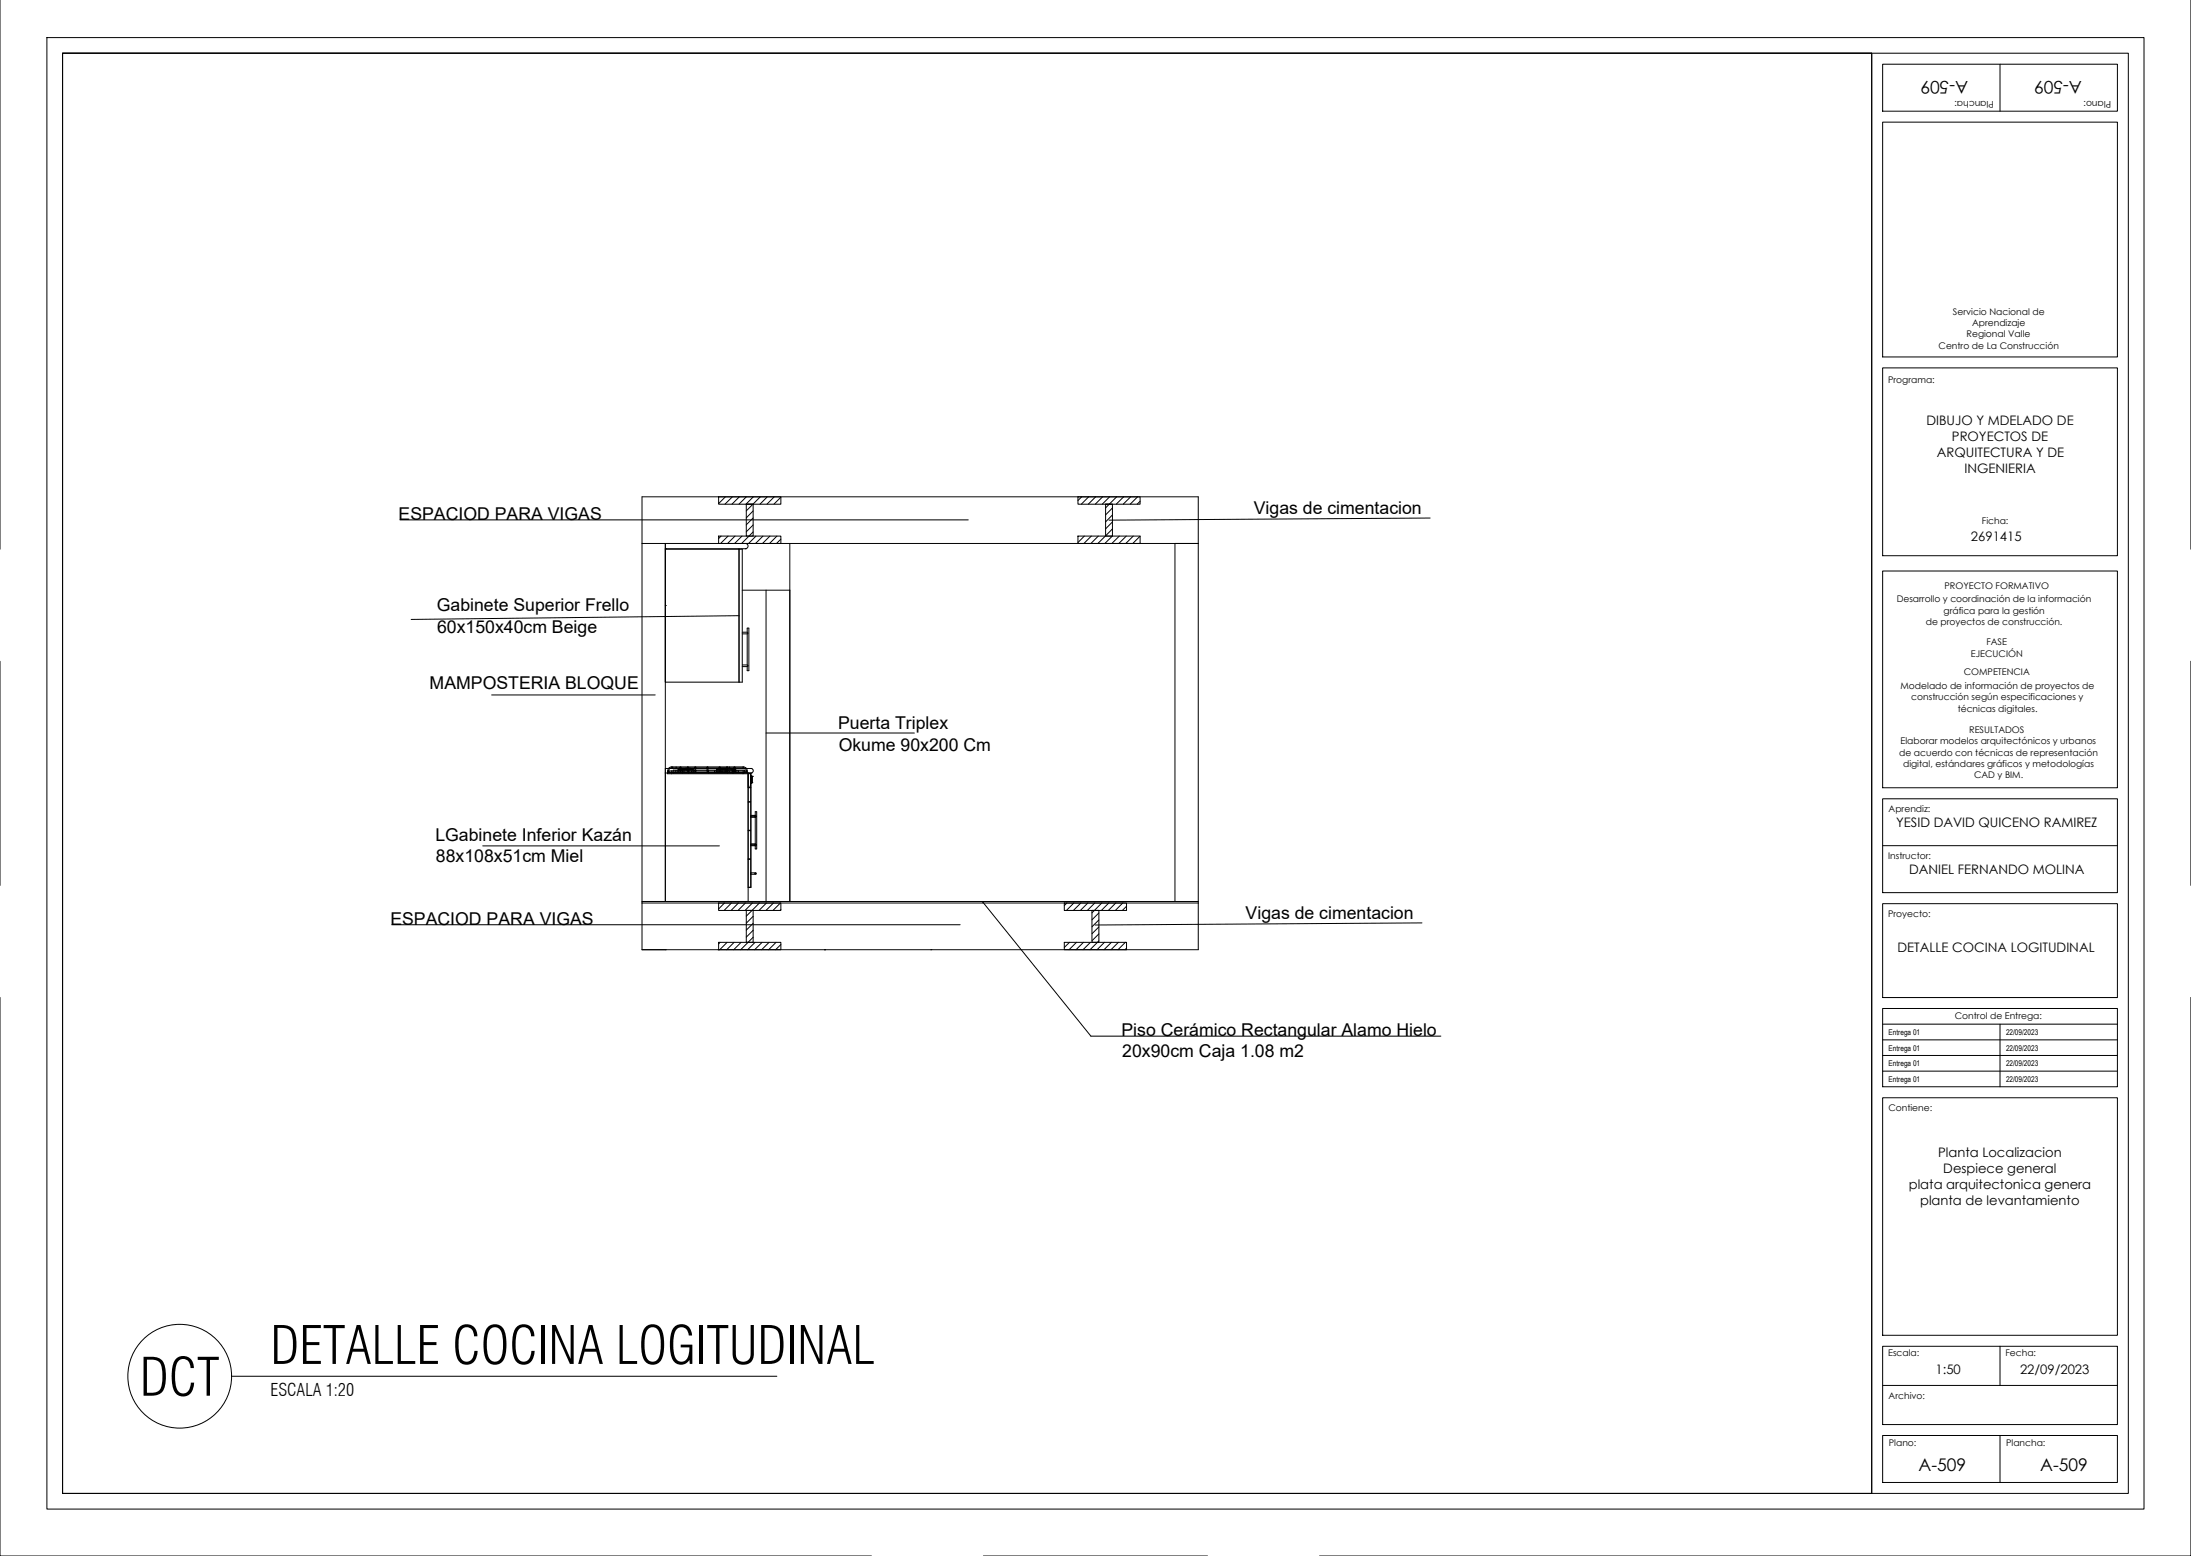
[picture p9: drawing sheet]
<svg xmlns="http://www.w3.org/2000/svg" width="707mm" height="500mm" viewBox="0 0 707 500" stroke-linecap="round" stroke-linejoin="round" font-family="sans-serif">
<!-- layer: 0 -->
<g fill="none" stroke="#000" stroke-width=".32">
<path d="M20.1 17.1h581.4v462.7h-581.4zM20.1 17.1h581.4M206.3 159.6h178.8v145.5h-178.8zM230.9 159.6h20v2.4h-20zM233.1 159.6l-2.2 2.2M235.4 159.6l-2.4 2.4M237.6 159.6l-2.4 2.4M239.8 159.6l-2.4 2.4M242.1 159.6l-2.4 2.4M244.3 159.6l-4.5 4.5M246.6 159.6l-2.4 2.4M248.8 159.6l-2.4 2.4"/>
<path d="M250.9 159.7l-2.2 2.3M346.4 159.6h20v2.4h-20zM347.6 159.6l-1.2 1.2M349.8 159.6l-2.3 2.4M352.1 159.6l-2.4 2.4M354.3 159.6l-2.3 2.4M356.6 159.6l-2.4 2.4M358.8 159.6l-3.5 3.6M361.1 159.6l-2.4 2.4M363.3 159.6l-2.4 2.4M365.6 159.6l-2.4 2.4M206.3 174.6h178.8"/>
<path d="M213.8 176.3h.1M213.8 176.4h24.7v42.8h-24.7M213.8 174.6v115M213.8 176.3h25.7M230.8 174.6h.1M230.9 172.2h20v2.4h-20zM231.7 172.2l-.8 .8M234 172.2l-2.4 2.4M236.2 172.2l-2.4 2.4M237.5 176.3v42.9M238.4 172.2l-2.3 2.4M239.5 176.3h.1"/>
<path d="M239.5 174.6a.83 .83 0 0 1 .9 .8 .83 .83 0 0 1-.8 .9M239.8 162h2.2v10.2h-2.2zM239.8 162h2.2M242 170.9l-3.7 3.7M242 164.1l-2.2 2.3M242 166.4l-2.2 2.2M242 168.6l-2.2 2.3M242.9 172.2l-2.3 2.4M245.2 172.2l-2.4 2.4M247.4 172.2l-2.4 2.4M249.7 172.2l-2.4 2.4M250.9 173.2l-1.4 1.4"/>
<path d="M253.8 174.6v115M346.4 172.2h20v2.4h-20zM348.4 172.2l-2 2.1M350.7 172.2l-2.4 2.4M352.9 172.2l-2.3 2.4M355.2 172.2l-2.4 2.4M355.3 162h2.2v10.2h-2.2zM355.3 162h2.2M357.5 172.2l-2.5 2.4M357.5 163.2l-2.2 2.2M357.5 165.4l-2.2 2.3M357.5 167.7l-2.2 2.2"/>
<path d="M357.5 169.9l-2.2 2.2M359.7 172.2l-2.4 2.4M361.9 172.2l-2.4 2.4M364.2 172.2l-2.4 2.4M366.4 161l-1 1M366.4 172.2l-2.4 2.4M366.4 174.5l-.1 .1M377.6 174.6v115M213.8 194.5h.1M238.5 189.6h15.3M238.5 203.6h1.6M238.5 203.1h1.6"/>
<path d="M238.5 213.6h1.6M238.5 214.2h1.6M240.1 203.1v-1.3h.5v13.7h-.5v-1.3M240.1 203.1l.3 .3-.3 .2M240.1 213.6l.3 .3-.3 .3M240.1 203.6v10M213.8 246.9h27.5M213.8 248.3h27.5M214.5 248.1h25.7v.5h-25.7zM214.6 247.7h.1M214.6 247.7h25.5M214.7 248.1h25.2"/>
<path d="M215.9 246.7h22.9M215.9 246.7v-.3h22.9v.3M215.9 247.7v.9M215.9 246.4l-.8 .3-.5 1M215.9 246.6l-.6 .3-.4 .8M216.1 246.4v.5M216.3 248.3v-.9h23v.9M217 247.7v.4M217.3 246.4v.5M218.5 247.7h.1M218.5 247.7h.3M218.5 246.5v1.2"/>
<path d="M218.7 247.7v.4M218.8 247.7h.1M218.8 246.5v1.2M219.4 247.4v.9M219.8 247.4v.9M220.9 247.7h.1M220.9 247.7h.3M220.9 246.5v1.2M221.2 247.7h.1M221.2 246.5v1.2M221.3 247.2v1.1M222.2 247.7v.4"/>
<path d="M222.7 247.2h-4.8v.9M222.7 247.2v.9M222.8 247.2l-1.3-.4-1.4 .1-.8 .3v.9M223.3 247.7h.1M223.3 247.7h.3M223.3 246.5v1.2M223.4 247.7v.4M223.6 247.7h.1M223.6 246.5v1.2M227.2 247.7h.1M227.2 247.7h.3M227.2 246.5v1.2"/>
<path d="M227.5 247.7h.1M227.5 246.5v1.2M227.6 247.4v.9M229.6 247.7v.4M230.3 248h3.4M230.3 248.1v-1.1h3.4v1.1M231.1 247.7h.1M231.1 247.7h.3M231.1 246.5v1.2M231.2 247.7v.4M231.4 247.7h.1M231.4 246.5v1.2"/>
<path d="M231.9 247.2l1.7-.5 1.8 .5M231.9 247.7v.4M232.1 247.7v.4M233 247.2v.9M233.5 247.7h.1M233.5 247.7h.3M233.5 246.5v1.2M233.7 247.2l-1.5-.5-1.9 .5h6.1v.9M233.8 247.7h.1M233.8 246.5v1.2M233.8 247.4v.9M234.4 247.7v.4"/>
<path d="M234.4 246.4v.4M235.3 247.4v.9M235.4 247.7v.4M235.7 247.4v.9M235.9 247.7h.1M235.9 247.7h.3M235.9 246.5v1.2M236 247.7v.4M236.2 247.7h.1M236.2 246.5v1.2M237.3 247.7v.4M238.8 247.7v.9"/>
<path d="M238.8 246.6l.8 .5 .2 .6M238.8 246.4l.8 .3 .5 1M240.1 247.7h.1M240.4 248.4h.6M240.4 248.3v41.3M240.4 257.7h.8v9h-.8M240.4 248.5h.9v36.5h-.9M240.4 253.1h.9M241 248.3v.1a9 9 0 0 1 0 4.5h-.6M241.2 249.5h.4M241.2 251.5h.1M241.2 248.5v9h-.8"/>
<path d="M241.3 251.3h.4M241.3 249.3h.1v2.2M241.3 251.6h.1M241.3 248.3h.1M241.3 246.9h.1M241.3 246.9a.73 .73 0 0 1 .8 .7 .73 .73 0 0 1-.8 .7M241.6 249.5h.1M241.6 251.5h.1M241.6 251.5h-.4M241.6 249.5v2M241.7 249.4h.1M241.7 249.4v2h-.5"/>
<path d="M241.7 249.4h-.5l.1 2.1M240.4 276.1h.8v9h-.8M240.4 266.9h.8v9h-.8M241.2 271.7h1.6M241.2 262.5h1.6M241.2 271.2h1.6M241.2 262.1h1.6M241.3 262h1.4M241.3 262.4h1.4M241.3 271.6h1.4M241.3 271.1h1.4M242.7 262v-1.2h.5v11.9h-.5v-1.1"/>
<path d="M242.7 262l.2 .2-.2 .2M242.7 271.1l.2 .2-.2 .3M242.7 262.4v8.7M206.3 289.6h178.8M206.3 290.1h178.8M230.9 290.1h20v2.4h-20zM232.8 290.1l-1.9 1.9M235.1 290.1l-2.4 2.4M237.3 290.1l-2.4 2.4M239.5 290.1l-2.3 2.4M239.8 292.5h2.2v10.2h-2.2zM239.8 292.5h2.2"/>
<path d="M241.2 280.4h1.6M241.2 280.9h1.6M241.8 290.1l-2.4 2.4M242 294.4l-2.2 2.2M242 296.6l-2.2 2.2M242 298.9l-2.2 2.2M244 290.1l-4.2 4.2M246.3 290.1l-2.4 2.4M248.5 290.1l-2.4 2.4M250.8 290.1l-2.4 2.4M250.9 292.2l-.3 .3M342 290.1h20v2.4h-20z"/>
<path d="M342.8 290.1l-.8 .8M345.1 290.1l-2.4 2.4M347.3 290.1l-2.4 2.4M349.6 290.1l-2.4 2.4M350.9 292.5h2.2v10.2h-2.2zM350.9 292.5h2.2M351.8 290.1l-2.4 2.4M353.1 293.3l-2.2 2.2M353.1 295.5l-2.2 2.2M353.1 297.8l-2.2 2.2M354.1 290.1l-3.2 3.2M356.3 290.1l-2.4 2.4"/>
<path d="M358.5 290.1l-2.3 2.4M360.8 290.1l-2.4 2.4M362 291.1l-1.3 1.4M213.8 305.1h.1M230.8 305.1h.1M230.9 302.7h20v2.4h-20zM231.4 302.7l-.5 .5M233.7 302.7l-2.4 2.4M235.9 302.7l-2.4 2.4M238.1 302.7l-2.3 2.4M242 301.1l-4 4M242.6 302.7l-2.3 2.4"/>
<path d="M244.9 302.7l-2.4 2.4M247.1 302.7l-2.3 2.4M249.4 302.7l-2.4 2.4M250.9 303.4l-1.7 1.7M265 305.1h.1M299.1 305.1h.1M342 302.7h20v2.4h-20zM343.7 302.7l-1.7 1.7M345.9 302.7l-2.4 2.4M348.2 302.7l-2.4 2.4M350.4 302.7l-2.4 2.4M353.1 302.3l-2.8 2.8"/>
<path d="M353.1 300l-2.2 2.2M354.9 302.7l-2.4 2.4M357.1 302.7l-2.3 2.4M359.4 302.7l-2.4 2.4M361.6 302.7l-2.3 2.4M362 304.6l-.5 .5"/>
<circle cx="214.7" cy="247.9" r=".22"/>
<circle cx="218.7" cy="246.5" r=".14"/>
<circle cx="221.1" cy="246.5" r=".14"/>
<circle cx="223.4" cy="246.5" r=".14"/>
<circle cx="227.3" cy="246.5" r=".14"/>
<circle cx="231.3" cy="246.5" r=".14"/>
<circle cx="233.6" cy="246.5" r=".14"/>
<circle cx="236" cy="246.5" r=".14"/>
<circle cx="240" cy="247.9" r=".22"/>
<circle cx="242.8" cy="262.3" r=".22"/>
<circle cx="242.8" cy="271.5" r=".22"/>
<circle cx="242.8" cy="280.6" r=".22"/>
</g>
<!-- layer: A-ANOTATE -->
<path d="M128.5 167h182.6M459.6 166.4l-103.2 .7M237.5 197.8l-105.4 1.2M246.2 189.6v100M158 223.3h52.5M246.2 235.5h47.6M155.1 271.8h76.1M125.9 297.1h182.6M315.9 289.6v.5M315.9 289.9l34.7 43h112.4M456.9 296.5l-105 .7" fill="none" stroke="#000" stroke-width=".32"/>
<!-- layer: A-BORDE-P -->
<path d="M0 -.1v176.5M704 -.1v176.5M0 212.4v72.1M704 212.4v72.1M0 320.4v179.5h280M704 320.4v179.5h-280M316 499.9h72" fill="none" stroke="#000" stroke-width=".32"/>
<!-- layer: A-MARGEN-1 -->
<path d="M15.1 12.1h673.9v472.7h-673.9z" fill="none" stroke="#000" stroke-width=".32"/>
<!-- layer: A-MARGEN-2 -->
<path d="M20.1 17.1h663.8v462.7h-663.8zM601.5 17.1v462.7M642.7 20.6v15.1M605 271.7h75.4M605 329h75.4M605 334.1h75.4M605 339.1h75.4M642.7 329v20.1M605 344.1h75.4M642.7 432.5v12.6M605 445.1h75.4M642.7 461.2v15.1" fill="none" stroke="#000" stroke-width=".32"/>
<!-- layer: A-ROTULO -->
<path d="M605 20.6h75.4v15.1h-75.4zM605 39.2h75.4v75.5h-75.4zM605 118.2h75.4v60.3h-75.4zM605 183.4h75.4v69.7h-75.4zM605 256.6h75.4v30.2h-75.4zM605 290.3h75.4v30.2h-75.4zM605 324h75.4v25.1h-75.4zM605 352.7h75.4v76.3h-75.4zM605 432.5h75.4v25.2h-75.4zM605 461.2h75.4v15.1h-75.4z" fill="none" stroke="#000" stroke-width=".32"/>
<!-- layer: A-SIMB -->
<g fill="none" stroke="#000" stroke-width=".32">
<path d="M74.4 442.1h175.2"/>
<circle cx="57.8" cy="442.1" r="16.7"/>
</g>
<g font-size="16.8">
<text x="86.9" y="438.2">DETALLE COCINA LOGITUDINAL</text>
<text x="45" y="448.4">DCT</text>
</g>
<g font-size="5.7">
<text x="128.1" y="167">ESPACIOD PARA VIGAS</text>
<text x="402.9" y="165.2">Vigas de cimentacion</text>
<text x="140.4" y="196.4">Gabinete Superior Frello</text>
<text x="140.4" y="203.2">60x150x40cm Beige</text>
<text x="138.1" y="221.2">MAMPOSTERIA BLOQUE</text>
<text x="269.3" y="234.3">Puerta Triplex</text>
<text x="269.5" y="241.1">Okume 90x200 Cm</text>
<text x="139.9" y="270.1">LGabinete Inferior Kazán</text>
<text x="140.1" y="276.9">88x108x51cm Miel</text>
<text x="125.5" y="297">ESPACIOD PARA VIGAS</text>
<text x="400.3" y="295.3">Vigas de cimentacion</text>
<text x="360.4" y="332.8">Piso Cerámico Rectangular Alamo Hielo</text>
<text x="360.7" y="339.7">20x90cm Caja 1.08 m2</text>
</g>
<g font-size="5.6">
<text x="632.4" y="26.2" transform="rotate(-180 632.4 26.2)">A-509</text>
<text x="669" y="26.2" transform="rotate(-180 669 26.2)">A-509</text>
<text x="86.9" y="448.4">ESCALA 1:20</text>
<text x="616.5" y="472.7">A-509</text>
<text x="655.6" y="472.5">A-509</text>
</g>
<g font-size="4.2">
<text x="619" y="136.5">DIBUJO Y MDELADO DE</text>
<text x="627.3" y="141.6">PROYECTOS DE</text>
<text x="622.4" y="146.7">ARQUITECTURA Y DE</text>
<text x="631.3" y="151.8">INGENIERIA</text>
<text x="633.4" y="173.9">2691415</text>
<text x="609.3" y="265.7">YESID DAVID QUICENO RAMIREZ</text>
<text x="613.5" y="280.7">DANIEL FERNANDO MOLINA</text>
<text x="609.8" y="305.8">DETALLE COCINA LOGITUDINAL</text>
<text x="622.8" y="371.8">Planta Localizacion</text>
<text x="624.5" y="376.9">Despiece general</text>
<text x="613.4" y="382.1">plata arquitectonica genera</text>
<text x="617" y="387.3">planta de levantamiento</text>
<text x="622" y="441.6">1:50</text>
<text x="649.1" y="441.6">22/09/2023</text>
</g>
<g font-size="2.9">
<text x="640.7" y="32.4" transform="rotate(-180 640.7 32.4)">Plancha:</text>
<text x="678.4" y="32.4" transform="rotate(-180 678.4 32.4)">Plano:</text>
<text x="627.6" y="101.2">Servicio Nacional de</text>
<text x="633.7" y="104.8">Aprendizaje</text>
<text x="623" y="112.1">Centro de La Construcción</text>
<text x="631.9" y="108.4">Regional Valle</text>
<text x="606.7" y="123.2">Programa:</text>
<text x="636.9" y="168.2">Ficha:</text>
<text x="624.9" y="189.1">PROYECTO FORMATIVO</text>
<text x="609.5" y="193.4">Desarrollo y coordinación de la información</text>
<text x="624.5" y="197.1">gráfica para la gestión</text>
<text x="618.8" y="200.8">de proyectos de construcción.</text>
<text x="638.3" y="207.2">FASE</text>
<text x="633.4" y="211">EJECUCIÓN</text>
<text x="610.7" y="221.3">Modelado de información de proyectos de</text>
<text x="631.1" y="216.7">COMPETENCIA</text>
<text x="614.2" y="225">construcción según especificaciones y</text>
<text x="629.1" y="228.7">técnicas digitales.</text>
<text x="610.7" y="239.1">Elaborar modelos arquitectónicos y urbanos</text>
<text x="632.8" y="235.5">RESULTADOS</text>
<text x="610.3" y="242.8">de acuerdo con técnicas de representación</text>
<text x="611.5" y="246.5">digital, estándares gráficos y metodologías</text>
<text x="634.3" y="250.1">CAD y BIM.</text>
<text x="606.9" y="260.9">Aprendiz:</text>
<text x="606.8" y="276">Instructor:</text>
<text x="606.7" y="294.6">Proyecto:</text>
<text x="628.2" y="327.4">Control de Entrega:</text>
<text x="606.8" y="357">Contiene:</text>
<text x="606.7" y="435.8">Escala:</text>
<text x="644.5" y="435.8">Fecha:</text>
<text x="606.9" y="449.6">Archivo:</text>
<text x="607" y="464.5">Plano:</text>
<text x="644.7" y="464.5">Plancha:</text>
</g>
<g font-size="2.5">
<text x="606.9" y="332.5">Entrega 01</text>
<text x="644.6" y="332.5">22/09/2023</text>
<text x="606.9" y="337.5">Entrega 01</text>
<text x="644.6" y="337.5">22/09/2023</text>
<text x="606.9" y="342.5">Entrega 01</text>
<text x="606.9" y="347.5">Entrega 01</text>
<text x="644.6" y="342.5">22/09/2023</text>
<text x="644.6" y="347.5">22/09/2023</text>
</g>
</svg>
